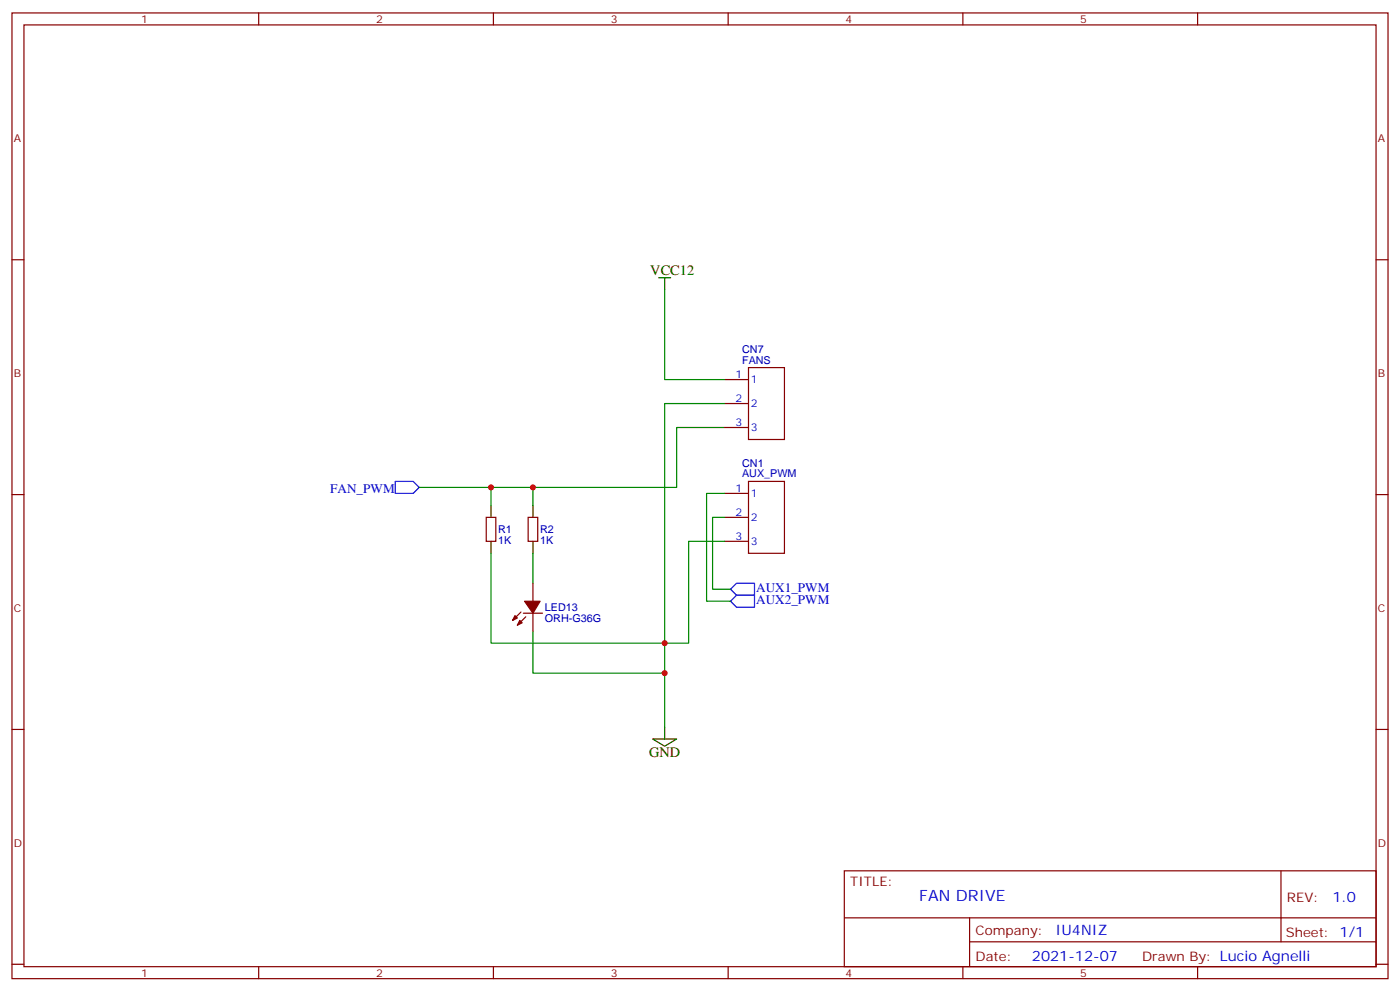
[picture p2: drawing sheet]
<svg xmlns="http://www.w3.org/2000/svg" width="412mm" height="292mm" viewBox="0 0 412 292" stroke-linecap="round" stroke-linejoin="round" font-family="sans-serif">
<g fill="none" stroke="#870000" stroke-width=".35">
<path d="M3.5 3.8h405.4v284.3h-405.4zM7.1 7.3h398.2v277.3h-398.2zM76.2 3.8v3.5M145.3 3.8v3.5M214.5 3.8v3.5M283.6 3.8v3.5M352.8 3.8v3.5M3.5 76.5h3.6M405.3 76.5h3.6M213.4 111.8h7.1M213.4 118.8h7.1M220.5 108.2h10.6v21.2h-10.6z"/>
<path d="M213.4 125.9h7.1M3.5 145.6h3.6M143.2 152.3h2.8v7.1h-2.8zM155.6 152.3h2.8v7.1h-2.8zM213.4 145.3h7.1M213.4 152.3h7.1M213.4 159.4h7.1M220.5 141.7h10.6v21.2h-10.6zM405.3 145.6h3.6M157 171.7v5.3M153.5 180.2l-2.5 2.5M154.2 180.6h5.6"/>
<path d="M154.9 181.6l-2.5 2.5M157 180.6v5.2M3.5 214.8h3.6M405.3 214.8h3.6M248.7 256.4h156.6v28.2h-156.6zM377.3 256.4v20.9M248.7 270.2h156.5M285.6 277.3h119.6M285.6 270.2v14.2M3.5 283.9h3.6M76.2 284.6v3.5M145.3 284.6v3.5"/>
<path d="M214.5 284.6v3.5M283.6 284.6v3.5M352.8 284.6v3.5M405.3 283.9h3.6"/>
</g>
<path d="M194 81.8h3.6M195.8 81.8v3.5M144.6 148.8v3.5M144.6 159.4v3.5M157 148.8v3.5M157 159.4v3.5M192.3 217.6h7l-3.5 2.1zM195.8 214.1v3.5" fill="none" stroke="#000" stroke-width=".35"/>
<path d="M195.8 85.3v26.5h17.6M213.4 118.8h-17.6v70.6h7v-30h10.6M213.4 125.9h-14.1v17.6h-75.8M144.6 143.5v5.3M157 143.5v5.3M213.4 152.3h-3.5v21.2h5.3M213.4 145.3h-5.3v31.7h7.1M144.6 162.9v26.5h51.2v24.7M157 162.9v8.8M157 185.8v12.4h38.8" fill="none" stroke="#008700" stroke-width=".35"/>
<path d="M116.4 141.7h5.3l1.8 1.8-1.8 1.8h-5.3zM215.2 173.5l1.8-1.8h5.2v3.6h-5.2zM215.2 177l1.8-1.7h5.2v3.5h-5.2z" fill="none" stroke="#00f" stroke-width=".35"/>
<g fill="#870000" stroke="#870000" stroke-width=".35">
<path d="M153.1 182.7l.7 .7-1.4 .7z"/>
<path d="M151.7 181.3l.7 .7-1.4 .7z"/>
<path d="M154.5 177h4.6l-2.1 3.6z"/>
</g>
<g fill="#c00">
<circle cx="195.8" cy="198.2" r=".88"/>
<circle cx="157" cy="143.5" r=".88"/>
<circle cx="144.6" cy="143.5" r=".88"/>
<circle cx="195.8" cy="189.4" r=".88"/>
</g>
<text font-size="4.6" fill="#00f" x="270.8" y="265.4">FAN DRIVE</text>
<g font-size="4.2">
<text x="191.6" y="81.1">VCC12</text>
<text x="191.2" y="222.9">GND</text>
</g>
<g font-size="4.2" fill="#00f">
<text x="392.5" y="265.7">1.0</text>
<text x="310.9" y="275.2">IU4NIZ</text>
<text x="304" y="283">2021-12-07</text>
</g>
<g font-size="3.9" fill="#00f">
<text x="97.3" y="145.3">FAN_PWM</text>
<text x="222.8" y="174.2">AUX1_PWM</text>
<text x="222.8" y="177.7">AUX2_PWM</text>
</g>
<g font-size="3.9" fill="#800">
<text x="250.5" y="261">TITLE:</text>
<text x="379.1" y="265.7">REV:</text>
<text x="287.4" y="275.2">Company:</text>
<text x="378.7" y="275.8">Sheet: 1/1</text>
<text x="287.4" y="282.9">Date:</text>
<text x="336.4" y="282.9">Drawn By: Lucio Agnelli</text>
</g>
<g font-size="3.2" fill="#800">
<text x="41.6" y="6.8">1</text>
<text x="110.8" y="6.8">2</text>
<text x="179.9" y="6.8">3</text>
<text x="249.1" y="6.8">4</text>
<text x="318.2" y="6.8">5</text>
<text x="4.1" y="41.9">A</text>
<text x="405.9" y="41.9">A</text>
<text x="4.1" y="111.1">B</text>
<text x="405.9" y="111.1">B</text>
<text x="4.1" y="180.2">C</text>
<text x="405.9" y="180.2">C</text>
<text x="4.1" y="249.3">D</text>
<text x="405.9" y="249.3">D</text>
<text x="41.6" y="287.6">1</text>
<text x="110.8" y="287.6">2</text>
<text x="179.9" y="287.6">3</text>
<text x="249.1" y="287.6">4</text>
<text x="318.2" y="287.6">5</text>
</g>
<g font-size="3.2" fill="#000080">
<text x="218.6" y="107.1">FANS</text>
<text x="218.6" y="103.9">CN7</text>
<text x="218.6" y="137.4">CN1</text>
<text x="218.6" y="140.6">AUX_PWM</text>
<text x="146.8" y="160.2">1K</text>
<text x="146.8" y="157">R1</text>
<text x="159.1" y="160.2">1K</text>
<text x="159.1" y="157">R2</text>
<text x="160.5" y="179.9">LED13</text>
<text x="160.5" y="183.1">ORH-G36G</text>
</g>
<g font-size="3.2" fill="#00f">
<text x="216.7" y="111.4">1</text>
<text x="221.2" y="112.8">1</text>
<text x="216.7" y="118.5">2</text>
<text x="221.2" y="119.9">2</text>
<text x="216.7" y="125.5">3</text>
<text x="221.2" y="126.9">3</text>
<text x="216.7" y="144.9">1</text>
<text x="221.2" y="146.3">1</text>
<text x="216.7" y="152">2</text>
<text x="221.2" y="153.4">2</text>
<text x="216.7" y="159">3</text>
<text x="221.2" y="160.4">3</text>
</g>
</svg>
